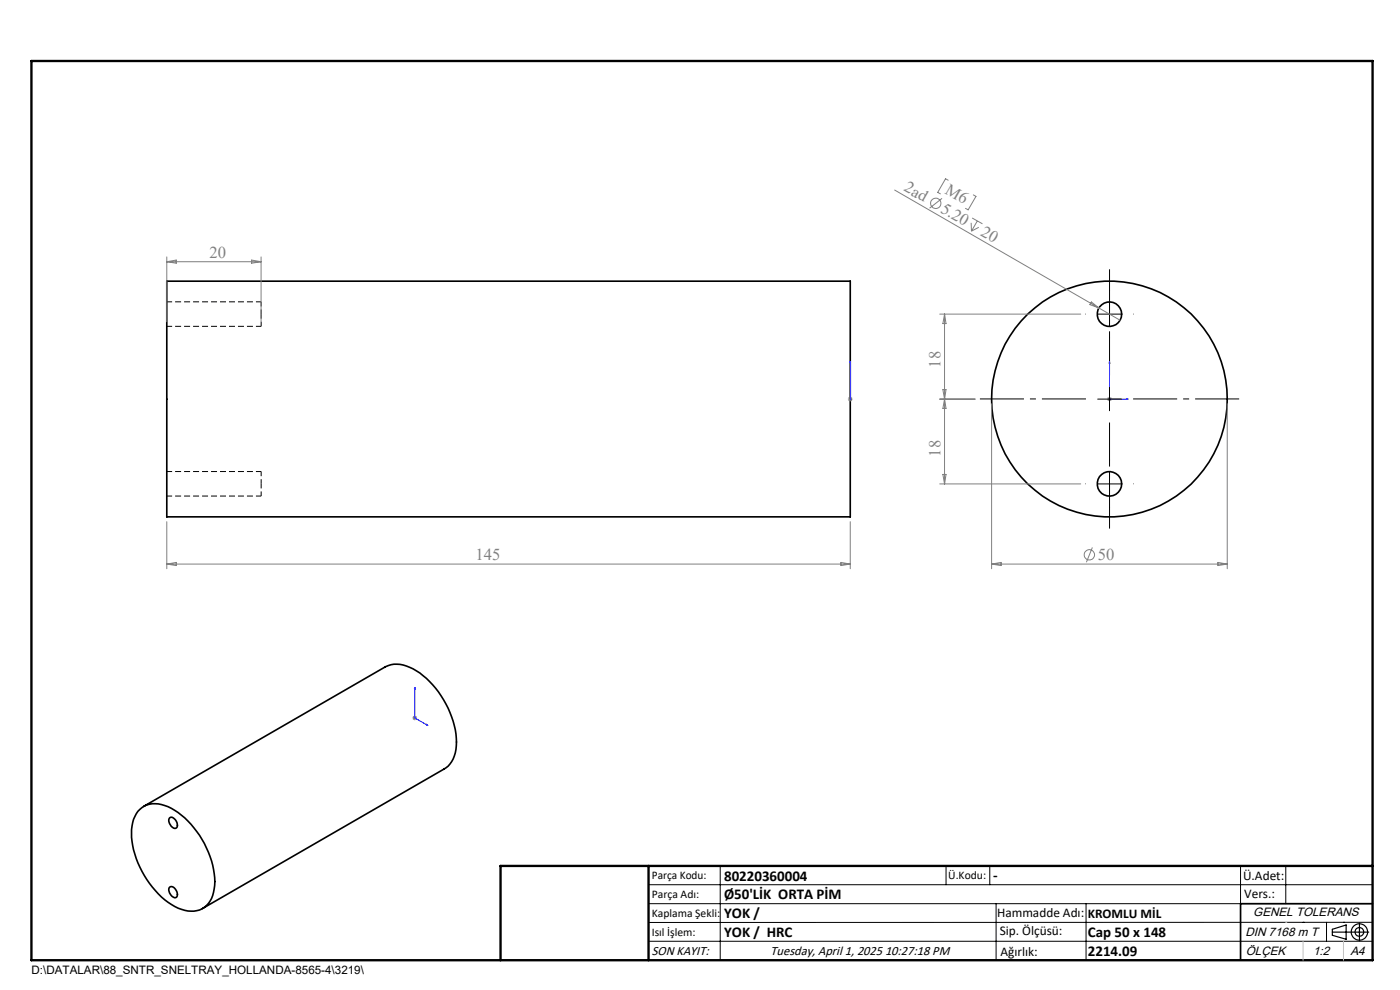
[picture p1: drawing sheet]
<svg xmlns="http://www.w3.org/2000/svg" width="297mm" height="210mm" viewBox="0 0 297 210" stroke-linecap="round" stroke-linejoin="round" font-family="sans-serif">
<g fill="none" stroke="#000" stroke-width=".35">
<path d="M35.4 59.6h145v50h-145zM29.7 171.7a5.2 5.2 0 0 1 6-.6 19 19 0 0 1 9.8 16.7 5.6 5.6 0 0 1-3.2 5.2 7.6 7.6 0 0 1-6.6-1.6 19.6 19.6 0 0 1-7.8-15.4l.4-2.2 .6-1.2zM30.5 171.1l51.2-29.6a6.1 6.1 0 0 1 5.9 .4 19.2 19.2 0 0 1 9.2 16.3 5.8 5.8 0 0 1-2.6 4.9l-51.2 29.6M36 173.5a1.27 1.27 0 0 1 1.6 1.3 .68 .68 0 0 1-.4 .9 .68 .68 0 0 1-.9-.4l-.5-1.1zM36 188.2a1.15 1.15 0 0 1 1.5 1l.1 .3a.64 .64 0 0 1-.2 .8 .64 .64 0 0 1-.9-.1 1.63 1.63 0 0 1-.5-2zM291.2 191.7h-28v12"/>
<circle cx="235.4" cy="66.6" r="2.59"/>
<circle cx="235.4" cy="84.6" r="25"/>
<circle cx="235.3" cy="102.6" r="2.6"/>
</g>
<path d="M55.4 66.6v-2.6M55.4 69.2v-2.6M55.4 102.6v-2.6M55.4 105.2v-2.6" fill="none" stroke="#000" stroke-width=".21" stroke-dasharray="1.3 .6" stroke-dashoffset=".3" stroke-linecap="butt"/>
<path d="M35.4 69.2h20M55.4 64h-20M35.4 105.2h20M55.4 100h-20" fill="none" stroke="#000" stroke-width=".21" stroke-dasharray="1.3 .6" stroke-dashoffset=".2" stroke-linecap="butt"/>
<g fill="none" stroke="#808080" stroke-width=".21">
<path d="M201.2 38.2l-.6-.3-1.7 2.9 .6 .3M35.4 54.5v13.8M35.4 55.5l2-.3v.6zM35.4 55.5h20M53.4 55.2l2 .3-2 .3zM55.4 54.5v13.8M189.8 40.3l47.8 27.6M199.8 42.1l-2.6 2.1M206 47.3l.1 1.7M206.2 46.2l2.2 1.3M206.5 41.3l.5 .4-1.6 2.8-.6-.3M207.3 46.9l-1.2 2.1"/>
<path d="M207.6 48.2l-1.5 .8M199.4 66.6h29.9M200.4 66.6v36M200.4 66.6l.3 2h-.7zM231.5 64.1l1.6 1.2-1.9-.7zM179.9 84.7h1M180 84.3l.7 .7M180.4 84.1v1.1M180.7 84.3l-.7 .7M199.4 84.7h7.5M200 82.6h.7l-.3 2.1zM200.4 84.7l.3 1.9h-.7z"/>
<path d="M210.4 85.6v35M234.9 84.7h1M235 84.3l.7 .7M235.4 84.1v1.1M235.7 84.3l-.7 .7M260.3 85.6v35M35.4 119.7h145M35.4 110.7v9.9M35.4 119.7l2-.4v.7zM178.4 119.3l2 .4-2 .3zM180.4 110.7v9.9M199.4 102.6h29.9"/>
<path d="M200 100.6h.7l-.3 2zM210.4 119.7h49.9M210.4 119.7l2-.4v.7zM231.7 116.1l-1.2 3.2M258.4 119.3l1.9 .4-1.9 .3zM87.5 152.3h1M87.6 151.9l.7 .7M88 151.8v1M88.3 151.9l-.7 .7"/>
<circle cx="198.5" cy="43.1" r="1.09"/>
<circle cx="231.1" cy="117.7" r="1.09"/>
</g>
<g fill="none" stroke="#000" stroke-width=".25">
<path d="M282.6 197.7h7.8M282.6 197.1l3-.9v3l-3-.8zM288.4 195.8v3.8M106.2 203.7h185"/>
<circle cx="288.4" cy="197.7" r="1.74"/>
<circle cx="288.4" cy="197.7" r=".93"/>
</g>
<path d="M180.4 76.7v.3v-.3M180.4 76.7v8M235.4 76.7l.1 .3h-.2zM235.4 76.7v8h4M180.4 84.6v.1zM180.4 84.7h.1M239 84.6l.4 .1h-.4zM88 145.8l.1 .3-.2-.1zM88 145.8v6.5l2.8 1.6M90.5 153.7l.3 .2-.3-.1z" fill="none" stroke="#00f" stroke-width=".21"/>
<path d="M235.4 79.6v-22.5M230.4 84.6h-22.5M235.4 89.6v22.5M240.4 84.6h22.5" fill="none" stroke="#000" stroke-width=".21" stroke-dasharray="15.2 1.3 1.3 1.3" stroke-dashoffset="5.9" stroke-linecap="butt"/>
<path d="M230.4 66.6h-.1M235.4 61.6v-.1M235.4 71.6v.1M240.4 66.6h.1M235.4 97.6v-.1M230.4 102.6h-.1M235.4 107.6v.1M240.4 102.6h.1" fill="none" stroke="#000" stroke-width=".21" stroke-dasharray="15.2 1.3 1.3 1.3" stroke-linecap="butt"/>
<g fill="none" stroke="#000" stroke-width=".21">
<path d="M232.9 66.6h5M235.4 64.1v5M232.9 84.7h5M235.4 82.2v4.9M232.9 102.6h5M235.4 100.1v5.1M137.6 187.7h153.6M137.6 191.7h153.6M137.6 199.7h153.6M152.8 183.7v20M200.7 183.7v4M210 183.7v4"/>
<path d="M211.3 191.7v12M230.4 191.7v12M263.2 183.7v20M272.8 183.7v8M276.4 195.6h.1M281.4 195.6v4.1M285 195.6h.1M291.2 195.6l-153.6 .1"/>
</g>
<path d="M6.7 12.9h284.5v190.8h-284.5zM137.6 183.7v20M291.2 183.7h-185v20" fill="none" stroke="#000" stroke-width=".5"/>
<path d="M276.4 199.7v4M285 199.7v4" fill="none" stroke="#c0c0c0" stroke-width=".21"/>
<path d="M272.8 195.6h.1" fill="none" stroke="#c0c0c0" stroke-width=".25"/>
<g fill="#00f">
<path d="M239 84.6l.4 .1h-.4zM235.4 76.7l.1 .3h-.2z"/>
<path d="M180.4 84.6v.1zM180.4 76.7v.3z"/>
<path d="M90.5 153.7l.3 .2-.3-.1zM88 145.8l.1 .3-.2-.1z"/>
</g>
<g font-size="3.5" fill="#808080">
<text x="191.6" y="40.4" transform="rotate(30 191.6 40.4)">2ad</text>
<text x="200.3" y="40.9" transform="rotate(30 200.3 40.9)">M6</text>
<text x="199.4" y="44.9" transform="rotate(30 199.4 44.9)">5.20</text>
<text x="207.9" y="49.8" transform="rotate(30 207.9 49.8)">20</text>
<text x="44.5" y="54.7">20</text>
<text x="199.5" y="78" transform="rotate(-90 199.5 78)">18</text>
<text x="199.5" y="96.9" transform="rotate(-90 199.5 96.9)">18</text>
<text x="100.9" y="118.8">145</text>
<text x="232.9" y="118.8">50</text>
</g>
<g font-size="3.2">
<text x="153.6" y="190.8">Ø50'LİK ORTA PİM</text>
<text x="153.6" y="186.8">80220360004</text>
<text x="210.7" y="186.6">-</text>
<text x="153.6" y="194.8">YOK /</text>
<text x="153.6" y="198.8">YOK / HRC</text>
<text x="230.8" y="198.7">Cap 50 x 148</text>
<text x="230.8" y="202.8">2214.09</text>
</g>
<g font-size="2.8">
<text x="263.7" y="186.7">Ü.Adet:</text>
<text x="263.9" y="190.5">Vers.:</text>
<text x="211.5" y="194.5">Hammadde Adı:</text>
<text x="230.8" y="194.7">KROMLU MİL</text>
<text x="138.3" y="202.6">SON KAYIT:</text>
<text x="163.5" y="202.6">Tuesday, April 1, 2025 10:27:18 PM</text>
<text x="212.1" y="198.4">Sip. Ölçüsü:</text>
<text x="212.2" y="202.7">Ağırlık:</text>
</g>
<g font-size="2.6">
<text x="265.9" y="194.4">GENEL TOLERANS</text>
<text x="264.2" y="198.5">DIN 7168 m T</text>
<text x="264.3" y="202.6">ÖLÇEK</text>
<text x="278.5" y="202.6">1:2</text>
<text x="286.5" y="202.6">A4</text>
</g>
<g font-size="2.5">
<text x="138.3" y="186.4">Parça Kodu:</text>
<text x="138.3" y="190.5">Parça Adı:</text>
<text x="201.2" y="186.5">Ü.Kodu:</text>
<text x="138.3" y="194.5">Kaplama Şekli:</text>
<text x="138.3" y="198.6">Isıl İşlem:</text>
<text x="6.7" y="206.7">D:\DATALAR\88_SNTR_SNELTRAY_HOLLANDA-8565-4\3219\</text>
</g>
</svg>
